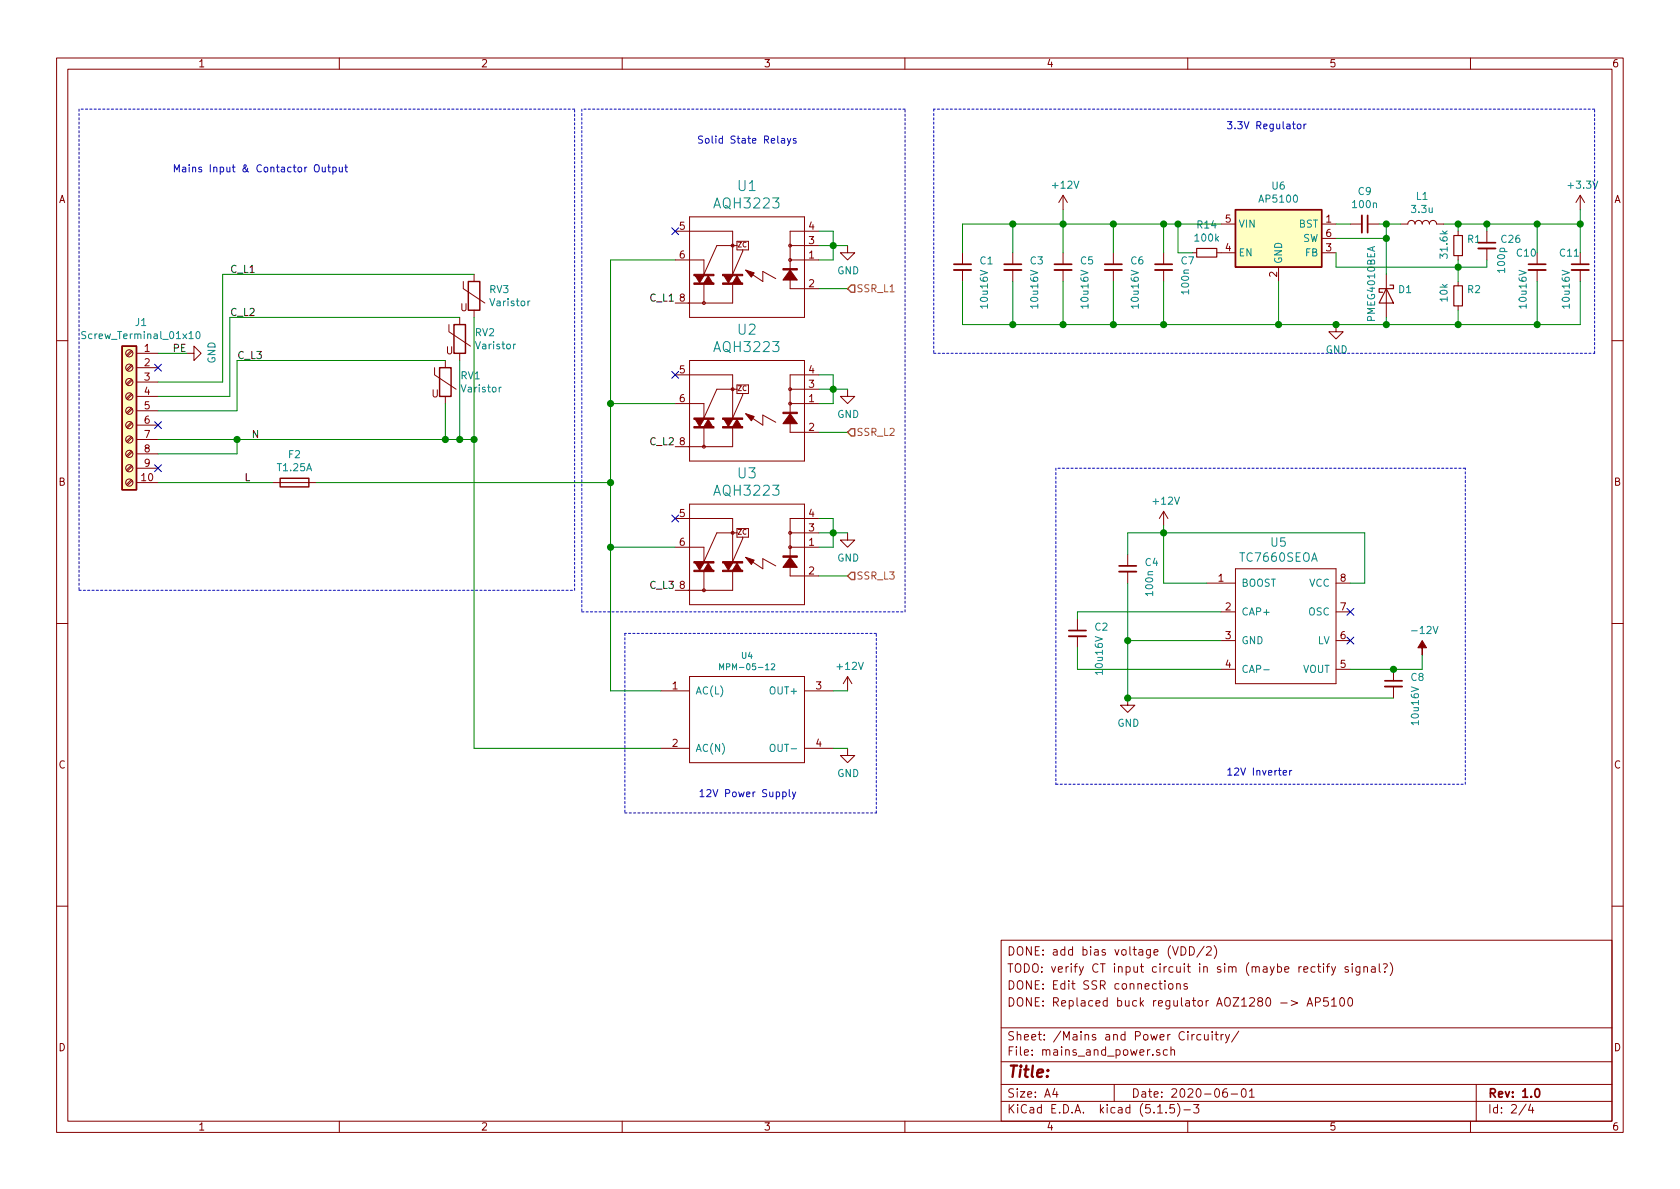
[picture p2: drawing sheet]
EESchema Schematic File Version 4
EELAYER 30 0
EELAYER END
$Descr A4 11693 8268
encoding utf-8
Sheet 2 4
Title ""
Date "2020-06-01"
Rev "1.0"
Comp ""
Comment1 "DONE: Replaced buck regulator AOZ1280 -> AP5100"
Comment2 "DONE: Edit SSR connections"
Comment3 "TODO: verify CT input circuit in sim (maybe rectify signal?)"
Comment4 "DONE: add bias voltage (VDD/2)"
$EndDescr
$Comp
L smartevse:Varistor RV3
U 1 1
P 3300 2050
F 0 "RV3" H 3403 2096 50  0000 L CNN
F 1 "Varistor" H 3403 2005 50  0000 L CNN
F 2 "Varistor:RV_Disc_D15.5mm_W5mm_P7.5mm" V 3230 2050 50  0001 C CNN
F 3 "https://www.tdk-electronics.tdk.com/inf/70/db/var/SIOV_Leaded_StandarD.pdf" H 3300 2050 50  0001 C CNN
F 4 "" H 3300 2050 50  0001 C CNN "Part"
F 5 "871-B72214S0271K551" H 3300 2050 50  0001 C CNN "PartNo"
F 6 "Mouser" H 3300 2050 50  0001 C CNN "Supplier"
	1    3300 2050
	1    0    0    -1  
$EndComp
$Comp
L smartevse:Varistor RV2
U 1 1
P 3200 2350
F 0 "RV2" H 3303 2396 50  0000 L CNN
F 1 "Varistor" H 3303 2305 50  0000 L CNN
F 2 "Varistor:RV_Disc_D15.5mm_W5mm_P7.5mm" V 3130 2350 50  0001 C CNN
F 3 "https://www.tdk-electronics.tdk.com/inf/70/db/var/SIOV_Leaded_StandarD.pdf" H 3200 2350 50  0001 C CNN
F 4 "" H 3200 2350 50  0001 C CNN "Part"
F 5 "871-B72214S0271K551" H 3200 2350 50  0001 C CNN "PartNo"
F 6 "Mouser" H 3200 2350 50  0001 C CNN "Supplier"
	1    3200 2350
	1    0    0    -1  
$EndComp
$Comp
L smartevse:Varistor RV1
U 1 1
P 3100 2650
F 0 "RV1" H 3203 2696 50  0000 L CNN
F 1 "Varistor" H 3203 2605 50  0000 L CNN
F 2 "Varistor:RV_Disc_D15.5mm_W5mm_P7.5mm" V 3030 2650 50  0001 C CNN
F 3 "https://www.tdk-electronics.tdk.com/inf/70/db/var/SIOV_Leaded_StandarD.pdf" H 3100 2650 50  0001 C CNN
F 4 "" H 3100 2650 50  0001 C CNN "Part"
F 5 "871-B72214S0271K551" H 3100 2650 50  0001 C CNN "PartNo"
F 6 "Mouser" H 3100 2650 50  0001 C CNN "Supplier"
	1    3100 2650
	1    0    0    -1  
$EndComp
$Comp
L smartevse:AQH3223 U3
U 1 1
P 5200 3800
F 0 "U3" H 5200 3290 70  0000 C CNN
F 1 "AQH3223" H 5200 3411 70  0000 C CNN
F 2 "smartevse-footprints:DIL07SMD" H 5200 3800 50  0001 C CNN
F 3 "" H 5200 3800 50  0001 C CNN
F 4 "" H 5200 3800 50  0001 C CNN "Part"
F 5 "769-AQH1213AX" H 5200 3800 50  0001 C CNN "PartNo"
F 6 "Mouser" H 5200 3800 50  0001 C CNN "Supplier"
	1    5200 3800
	-1   0    0    1   
$EndComp
$Comp
L smartevse:AQH3223 U2
U 1 1
P 5200 2800
F 0 "U2" H 5200 2290 70  0000 C CNN
F 1 "AQH3223" H 5200 2411 70  0000 C CNN
F 2 "smartevse-footprints:DIL07SMD" H 5200 2800 50  0001 C CNN
F 3 "" H 5200 2800 50  0001 C CNN
F 4 "" H 5200 2800 50  0001 C CNN "Part"
F 5 "769-AQH1213AX" H 5200 2800 50  0001 C CNN "PartNo"
F 6 "Mouser" H 5200 2800 50  0001 C CNN "Supplier"
	1    5200 2800
	-1   0    0    1   
$EndComp
$Comp
L smartevse:AQH3223 U1
U 1 1
P 5200 1800
F 0 "U1" H 5200 1290 70  0000 C CNN
F 1 "AQH3223" H 5200 1411 70  0000 C CNN
F 2 "smartevse-footprints:DIL07SMD" H 5200 1800 50  0001 C CNN
F 3 "" H 5200 1800 50  0001 C CNN
F 4 "" H 5200 1800 50  0001 C CNN "Part"
F 5 "769-AQH1213AX" H 5200 1800 50  0001 C CNN "PartNo"
F 6 "Mouser" H 5200 1800 50  0001 C CNN "Supplier"
	1    5200 1800
	-1   0    0    1   
$EndComp
Wire Wire Line
	5700 1600 5800 1600
Wire Wire Line
	5800 1600 5800 1700
Wire Wire Line
	5800 1800 5700 1800
Wire Wire Line
	5700 1700 5800 1700
Connection ~ 5800 1700
Wire Wire Line
	5800 1700 5800 1800
Wire Wire Line
	5900 1700 5800 1700
$Comp
L power:GND #PWR02
U 1 1
P 5900 1700
F 0 "#PWR02" H 5900 1450 50  0001 C CNN
F 1 "GND" H 5905 1527 50  0000 C CNN
F 2 "" H 5900 1700 50  0001 C CNN
F 3 "" H 5900 1700 50  0001 C CNN
	1    5900 1700
	1    0    0    -1  
$EndComp
Wire Wire Line
	5700 2600 5800 2600
Wire Wire Line
	5800 2600 5800 2700
Wire Wire Line
	5800 2800 5700 2800
Wire Wire Line
	5700 2700 5800 2700
Wire Wire Line
	5700 3600 5800 3600
Wire Wire Line
	5800 3600 5800 3700
Wire Wire Line
	5800 3800 5700 3800
Wire Wire Line
	5700 3700 5800 3700
$Comp
L power:GND #PWR03
U 1 1
P 5900 2700
F 0 "#PWR03" H 5900 2450 50  0001 C CNN
F 1 "GND" H 5905 2527 50  0000 C CNN
F 2 "" H 5900 2700 50  0001 C CNN
F 3 "" H 5900 2700 50  0001 C CNN
	1    5900 2700
	1    0    0    -1  
$EndComp
$Comp
L power:GND #PWR04
U 1 1
P 5900 3700
F 0 "#PWR04" H 5900 3450 50  0001 C CNN
F 1 "GND" H 5905 3527 50  0000 C CNN
F 2 "" H 5900 3700 50  0001 C CNN
F 3 "" H 5900 3700 50  0001 C CNN
	1    5900 3700
	1    0    0    -1  
$EndComp
Wire Wire Line
	5700 3000 5900 3000
Wire Wire Line
	5700 4000 5900 4000
Wire Wire Line
	5700 2000 5900 2000
Wire Wire Line
	4250 1800 4700 1800
NoConn ~ 4700 1600
NoConn ~ 4700 2600
NoConn ~ 4700 3600
Text Notes 4850 1000 0    50   ~ 0
Solid State Relays
Text Notes 1200 1200 0    50   ~ 0
Mains Input & Contactor Output\n
$Comp
L smartevse:MPM-05-12 U4
U 1 1
P 5200 5000
F 0 "U4" H 5200 5447 42  0000 C CNN
F 1 "MPM-05-12" H 5200 5368 42  0000 C CNN
F 2 "Converter_ACDC:Converter_ACDC_MeanWell_IRM-10-xx_THT" H 5200 5000 50  0001 C CNN
F 3 "https://www.meanwell.com/webapp/product/search.aspx?prod=MPM-05" H 5200 5000 50  0001 C CNN
F 4 "" H 5200 5000 50  0001 C CNN "Part"
F 5 "709-IRM10-12" H 5200 5000 50  0001 C CNN "PartNo"
F 6 "Mouser" H 5200 5000 50  0001 C CNN "Supplier"
	1    5200 5000
	1    0    0    -1  
$EndComp
Wire Wire Line
	3300 5200 4600 5200
Text Label 4700 2100 2    50   ~ 0
C_L1
Text Label 4700 3100 2    50   ~ 0
C_L2
Text Label 4700 4100 2    50   ~ 0
C_L3
Wire Wire Line
	5900 5200 5800 5200
$Comp
L power:GND #PWR06
U 1 1
P 5900 5200
F 0 "#PWR06" H 5900 4950 50  0001 C CNN
F 1 "GND" H 5905 5027 50  0000 C CNN
F 2 "" H 5900 5200 50  0001 C CNN
F 3 "" H 5900 5200 50  0001 C CNN
	1    5900 5200
	1    0    0    -1  
$EndComp
$Comp
L power:+12V #PWR05
U 1 1
P 5900 4800
F 0 "#PWR05" H 5900 4650 50  0001 C CNN
F 1 "+12V" H 5915 4973 50  0000 C CNN
F 2 "" H 5900 4800 50  0001 C CNN
F 3 "" H 5900 4800 50  0001 C CNN
	1    5900 4800
	1    0    0    -1  
$EndComp
Wire Wire Line
	5900 4800 5800 4800
Text Notes 5550 5550 2    50   ~ 0
12V Power Supply
$Comp
L Device:C_Small C1
U 1 1
P 6700 1850
F 0 "C1" H 6815 1896 50  0000 L CNN
F 1 "10u16V" V 6850 1550 50  0000 L CNN
F 2 "Capacitor_SMD:C_0805_2012Metric_Pad1.15x1.40mm_HandSolder" H 6738 1700 50  0001 C CNN
F 3 "~" H 6700 1850 50  0001 C CNN
F 4 "" H 6700 1850 50  0001 C CNN "Part"
F 5 "963-EMK212ABJ106MG-T" H 6700 1850 50  0001 C CNN "PartNo"
F 6 "Mouser" H 6700 1850 50  0001 C CNN "Supplier"
	1    6700 1850
	1    0    0    -1  
$EndComp
$Comp
L Device:C_Small C3
U 1 1
P 7050 1850
F 0 "C3" H 7165 1896 50  0000 L CNN
F 1 "10u16V" V 7200 1550 50  0000 L CNN
F 2 "Capacitor_SMD:C_0805_2012Metric_Pad1.15x1.40mm_HandSolder" H 7088 1700 50  0001 C CNN
F 3 "~" H 7050 1850 50  0001 C CNN
F 4 "" H 7050 1850 50  0001 C CNN "Part"
F 5 "963-EMK212ABJ106MG-T" H 7050 1850 50  0001 C CNN "PartNo"
F 6 "Mouser" H 7050 1850 50  0001 C CNN "Supplier"
	1    7050 1850
	1    0    0    -1  
$EndComp
$Comp
L Device:C_Small C5
U 1 1
P 7400 1850
F 0 "C5" H 7515 1896 50  0000 L CNN
F 1 "10u16V" V 7550 1550 50  0000 L CNN
F 2 "Capacitor_SMD:C_0805_2012Metric_Pad1.15x1.40mm_HandSolder" H 7438 1700 50  0001 C CNN
F 3 "~" H 7400 1850 50  0001 C CNN
F 4 "" H 7400 1850 50  0001 C CNN "Part"
F 5 "963-EMK212ABJ106MG-T" H 7400 1850 50  0001 C CNN "PartNo"
F 6 "Mouser" H 7400 1850 50  0001 C CNN "Supplier"
	1    7400 1850
	1    0    0    -1  
$EndComp
$Comp
L Device:C_Small C6
U 1 1
P 7750 1850
F 0 "C6" H 7865 1896 50  0000 L CNN
F 1 "10u16V" V 7900 1550 50  0000 L CNN
F 2 "Capacitor_SMD:C_0805_2012Metric_Pad1.15x1.40mm_HandSolder" H 7788 1700 50  0001 C CNN
F 3 "~" H 7750 1850 50  0001 C CNN
F 4 "" H 7750 1850 50  0001 C CNN "Part"
F 5 "963-EMK212ABJ106MG-T" H 7750 1850 50  0001 C CNN "PartNo"
F 6 "Mouser" H 7750 1850 50  0001 C CNN "Supplier"
	1    7750 1850
	1    0    0    -1  
$EndComp
$Comp
L Device:C_Small C7
U 1 1
P 8100 1850
F 0 "C7" H 8215 1896 50  0000 L CNN
F 1 "100n" V 8250 1650 50  0000 L CNN
F 2 "Capacitor_SMD:C_0805_2012Metric_Pad1.15x1.40mm_HandSolder" H 8138 1700 50  0001 C CNN
F 3 "~" H 8100 1850 50  0001 C CNN
F 4 "" H 8100 1850 50  0001 C CNN "Part"
F 5 "963-EMF212B7104KGHT " H 8100 1850 50  0001 C CNN "PartNo"
F 6 "Mouser" H 8100 1850 50  0001 C CNN "Supplier"
	1    8100 1850
	1    0    0    -1  
$EndComp
Wire Wire Line
	6700 1550 7050 1550
Connection ~ 7750 1550
Wire Wire Line
	7750 1550 8100 1550
Connection ~ 7400 1550
Wire Wire Line
	7400 1550 7750 1550
Connection ~ 7050 1550
Wire Wire Line
	7050 1550 7400 1550
Wire Wire Line
	6700 2250 7050 2250
Wire Wire Line
	7050 2250 7400 2250
Connection ~ 7050 2250
Wire Wire Line
	7400 2250 7750 2250
Connection ~ 7400 2250
Wire Wire Line
	7750 2250 8100 2250
Connection ~ 7750 2250
Connection ~ 8100 1550
Wire Wire Line
	8900 1950 8900 2250
Wire Wire Line
	8900 2250 8100 2250
Connection ~ 8100 2250
$Comp
L Device:C_Small C9
U 1 1
P 9500 1550
F 0 "C9" V 9271 1550 50  0000 C CNN
F 1 "100n" V 9362 1550 50  0000 C CNN
F 2 "Capacitor_SMD:C_0805_2012Metric_Pad1.15x1.40mm_HandSolder" H 9500 1550 50  0001 C CNN
F 3 "~" H 9500 1550 50  0001 C CNN
F 4 "" H 9500 1550 50  0001 C CNN "Part"
F 5 "963-EMF212B7104KGHT " H 9500 1550 50  0001 C CNN "PartNo"
F 6 "Mouser" H 9500 1550 50  0001 C CNN "Supplier"
	1    9500 1550
	0    1    1    0   
$EndComp
Wire Wire Line
	9400 1550 9300 1550
Wire Wire Line
	9300 1650 9650 1650
Wire Wire Line
	9650 1650 9650 1550
Wire Wire Line
	9650 1550 9600 1550
Wire Wire Line
	9650 1650 9650 1900
Connection ~ 9650 1650
$Comp
L Diode:PMEG4050EP D1
U 1 1
P 9650 2050
F 0 "D1" V 9604 2129 50  0000 L CNN
F 1 "PMEG4010BEA" H 9300 1950 50  0000 L CNN
F 2 "Diode_SMD:D_SOD-323_HandSoldering" H 9650 1875 50  0001 C CNN
F 3 "https://assets.nexperia.com/documents/data-sheet/PMEG4050EP.pdf" H 9650 2050 50  0001 C CNN
F 4 "" H 9650 2050 50  0001 C CNN "Part"
F 5 "771-PMEG4010BEA,135" H 9650 2050 50  0001 C CNN "PartNo"
F 6 "Mouser" H 9650 2050 50  0001 C CNN "Supplier"
	1    9650 2050
	0    1    1    0   
$EndComp
Wire Wire Line
	9650 2200 9650 2250
Wire Wire Line
	9650 2250 9300 2250
Connection ~ 8900 2250
Wire Wire Line
	10150 2250 10150 2150
$Comp
L Device:R_Small R2
U 1 1
P 10150 2050
F 0 "R2" H 10209 2096 50  0000 L CNN
F 1 "10k" V 10050 2000 50  0000 L CNN
F 2 "Resistor_SMD:R_0603_1608Metric_Pad1.05x0.95mm_HandSolder" H 10150 2050 50  0001 C CNN
F 3 "~" H 10150 2050 50  0001 C CNN
F 4 "" H 10150 2050 50  0001 C CNN "Part"
F 5 "594-MCT06030C1002FP5 " H 10150 2050 50  0001 C CNN "PartNo"
F 6 "Mouser" H 10150 2050 50  0001 C CNN "Supplier"
	1    10150 2050
	1    0    0    -1  
$EndComp
$Comp
L Device:R_Small R1
U 1 1
P 10150 1700
F 0 "R1" H 10209 1746 50  0000 L CNN
F 1 "31.6k" V 10050 1600 50  0000 L CNN
F 2 "Resistor_SMD:R_0603_1608Metric_Pad1.05x0.95mm_HandSolder" H 10150 1700 50  0001 C CNN
F 3 "~" H 10150 1700 50  0001 C CNN
F 4 "" H 10150 1700 50  0001 C CNN "Part"
F 5 "594-MCT06030C3162FP5" H 10150 1700 50  0001 C CNN "PartNo"
F 6 "Mouser" H 10150 1700 50  0001 C CNN "Supplier"
	1    10150 1700
	1    0    0    -1  
$EndComp
Wire Wire Line
	9650 2250 10150 2250
Connection ~ 9650 2250
$Comp
L Device:L L1
U 1 1
P 9900 1550
F 0 "L1" V 10090 1550 50  0000 C CNN
F 1 "3.3u" V 9999 1550 50  0000 C CNN
F 2 "Inductor_SMD:L_1210_3225Metric_Pad1.42x2.65mm_HandSolder" H 9900 1550 50  0001 C CNN
F 3 "https://product.tdk.com/info/en/catalog/datasheets/inductor_commercial_standard_mlf1608_en.pdf" H 9900 1550 50  0001 C CNN
F 4 "" H 9900 1550 50  0001 C CNN "Part"
F 5 "810-MLF1608A3R3J " H 9900 1550 50  0001 C CNN "PartNo"
F 6 "Mouser" H 9900 1550 50  0001 C CNN "Supplier"
	1    9900 1550
	0    -1   -1   0   
$EndComp
Wire Wire Line
	9750 1550 9650 1550
Connection ~ 9650 1550
Wire Wire Line
	9300 1750 9300 1850
Wire Wire Line
	9300 1850 10150 1850
Connection ~ 10150 1850
Wire Wire Line
	10150 1850 10150 1950
Wire Wire Line
	10050 1550 10150 1550
$Comp
L Device:C_Small C10
U 1 1
P 10700 1850
F 0 "C10" H 10550 1950 50  0000 L CNN
F 1 "10u16V" V 10600 1550 50  0000 L CNN
F 2 "Capacitor_SMD:C_0805_2012Metric_Pad1.15x1.40mm_HandSolder" H 10738 1700 50  0001 C CNN
F 3 "~" H 10700 1850 50  0001 C CNN
F 4 "" H 10700 1850 50  0001 C CNN "Part"
F 5 "963-EMK212ABJ106MG-T" H 10700 1850 50  0001 C CNN "PartNo"
F 6 "Mouser" H 10700 1850 50  0001 C CNN "Supplier"
	1    10700 1850
	1    0    0    -1  
$EndComp
$Comp
L Device:C_Small C11
U 1 1
P 11000 1850
F 0 "C11" H 10850 1950 50  0000 L CNN
F 1 "10u16V" V 10900 1550 50  0000 L CNN
F 2 "Capacitor_SMD:C_0805_2012Metric_Pad1.15x1.40mm_HandSolder" H 11038 1700 50  0001 C CNN
F 3 "~" H 11000 1850 50  0001 C CNN
F 4 "" H 11000 1850 50  0001 C CNN "Part"
F 5 "963-EMK212ABJ106MG-T" H 11000 1850 50  0001 C CNN "PartNo"
F 6 "Mouser" H 11000 1850 50  0001 C CNN "Supplier"
	1    11000 1850
	1    0    0    -1  
$EndComp
Connection ~ 10700 2250
Wire Wire Line
	10700 2250 11000 2250
Connection ~ 10700 1550
Wire Wire Line
	10700 1550 11000 1550
Wire Wire Line
	11000 1550 11000 1450
Connection ~ 11000 1550
$Comp
L power:+3.3V #PWR012
U 1 1
P 11000 1450
F 0 "#PWR012" H 11000 1300 50  0001 C CNN
F 1 "+3.3V" H 11015 1623 50  0000 C CNN
F 2 "" H 11000 1450 50  0001 C CNN
F 3 "" H 11000 1450 50  0001 C CNN
	1    11000 1450
	1    0    0    -1  
$EndComp
$Comp
L power:+12V #PWR08
U 1 1
P 7400 1450
F 0 "#PWR08" H 7400 1300 50  0001 C CNN
F 1 "+12V" H 7415 1623 50  0000 C CNN
F 2 "" H 7400 1450 50  0001 C CNN
F 3 "" H 7400 1450 50  0001 C CNN
	1    7400 1450
	1    0    0    -1  
$EndComp
Wire Wire Line
	7400 1450 7400 1550
Text Notes 9100 900  2    50   ~ 0
3.3V Regulator
$Comp
L smartevse:ICL7660 U5
U 1 1
P 8900 4350
F 0 "U5" H 8900 4936 59  0000 C CNN
F 1 "TC7660SEOA" H 8900 4831 59  0000 C CNN
F 2 "Package_SO:SOIC-8_3.9x4.9mm_P1.27mm" H 8900 4350 50  0001 C CNN
F 3 "https://www.mouser.de/datasheet/2/268/21467B-1180369.pdf" H 8900 4350 50  0001 C CNN
F 4 "" H 8900 4350 50  0001 C CNN "Part"
F 5 "579-TC7660SEOA" H 8900 4350 50  0001 C CNN "PartNo"
F 6 "Mouser" H 8900 4350 50  0001 C CNN "Supplier"
	1    8900 4350
	1    0    0    -1  
$EndComp
Wire Wire Line
	8400 4050 8100 4050
$Comp
L power:+12V #PWR09
U 1 1
P 8100 3650
F 0 "#PWR09" H 8100 3500 50  0001 C CNN
F 1 "+12V" H 8115 3823 50  0000 C CNN
F 2 "" H 8100 3650 50  0001 C CNN
F 3 "" H 8100 3650 50  0001 C CNN
	1    8100 3650
	1    0    0    -1  
$EndComp
Wire Wire Line
	8100 4050 8100 3700
Wire Wire Line
	8100 3700 9500 3700
Wire Wire Line
	9500 3700 9500 4050
Wire Wire Line
	9500 4050 9400 4050
Connection ~ 8100 3700
Wire Wire Line
	8100 3700 8100 3650
$Comp
L Device:C_Small C4
U 1 1
P 7850 3950
F 0 "C4" H 7965 3996 50  0000 L CNN
F 1 "100n" V 8000 3750 50  0000 L CNN
F 2 "Capacitor_SMD:C_0805_2012Metric_Pad1.15x1.40mm_HandSolder" H 7888 3800 50  0001 C CNN
F 3 "~" H 7850 3950 50  0001 C CNN
F 4 "" H 7850 3950 50  0001 C CNN "Part"
F 5 "963-EMF212B7104KGHT " H 7850 3950 50  0001 C CNN "PartNo"
F 6 "Mouser" H 7850 3950 50  0001 C CNN "Supplier"
	1    7850 3950
	1    0    0    -1  
$EndComp
$Comp
L Device:C_Small C2
U 1 1
P 7500 4400
F 0 "C2" H 7615 4446 50  0000 L CNN
F 1 "10u16V" V 7650 4100 50  0000 L CNN
F 2 "Capacitor_SMD:C_0805_2012Metric_Pad1.15x1.40mm_HandSolder" H 7538 4250 50  0001 C CNN
F 3 "~" H 7500 4400 50  0001 C CNN
F 4 "" H 7500 4400 50  0001 C CNN "Part"
F 5 "963-EMK212ABJ106MG-T" H 7500 4400 50  0001 C CNN "PartNo"
F 6 "Mouser" H 7500 4400 50  0001 C CNN "Supplier"
	1    7500 4400
	1    0    0    -1  
$EndComp
Wire Wire Line
	7500 4250 8500 4250
Wire Wire Line
	7850 4450 8500 4450
$Comp
L Device:C_Small C8
U 1 1
P 9700 4750
F 0 "C8" H 9815 4796 50  0000 L CNN
F 1 "10u16V" V 9850 4450 50  0000 L CNN
F 2 "Capacitor_SMD:C_0805_2012Metric_Pad1.15x1.40mm_HandSolder" H 9738 4600 50  0001 C CNN
F 3 "~" H 9700 4750 50  0001 C CNN
F 4 "" H 9700 4750 50  0001 C CNN "Part"
F 5 "963-EMK212ABJ106MG-T" H 9700 4750 50  0001 C CNN "PartNo"
F 6 "Mouser" H 9700 4750 50  0001 C CNN "Supplier"
	1    9700 4750
	1    0    0    -1  
$EndComp
Wire Wire Line
	9700 4650 9400 4650
Wire Wire Line
	9700 4850 7850 4850
Wire Wire Line
	7850 4850 7850 4450
Connection ~ 7850 4450
Wire Wire Line
	6700 1550 6700 1750
Wire Wire Line
	6700 1950 6700 2250
Wire Wire Line
	7050 1950 7050 2250
Wire Wire Line
	7050 1550 7050 1750
Wire Wire Line
	7400 1550 7400 1750
Wire Wire Line
	7400 1950 7400 2250
Wire Wire Line
	7750 1550 7750 1750
Wire Wire Line
	7750 1950 7750 2250
Wire Wire Line
	8100 1950 8100 2250
Wire Wire Line
	8100 1550 8100 1750
Wire Wire Line
	10700 1550 10700 1750
Wire Wire Line
	11000 1550 11000 1750
Wire Wire Line
	11000 1950 11000 2250
Wire Wire Line
	10700 1950 10700 2250
Wire Wire Line
	7850 4050 7850 4450
Wire Wire Line
	7500 4500 7500 4650
Wire Wire Line
	7500 4250 7500 4300
$Comp
L power:GND #PWR011
U 1 1
P 9300 2250
F 0 "#PWR011" H 9300 2000 50  0001 C CNN
F 1 "GND" H 9305 2077 50  0000 C CNN
F 2 "" H 9300 2250 50  0001 C CNN
F 3 "" H 9300 2250 50  0001 C CNN
	1    9300 2250
	1    0    0    -1  
$EndComp
Connection ~ 9300 2250
Wire Wire Line
	9300 2250 8900 2250
$Comp
L power:GND #PWR07
U 1 1
P 7850 4850
F 0 "#PWR07" H 7850 4600 50  0001 C CNN
F 1 "GND" H 7855 4677 50  0000 C CNN
F 2 "" H 7850 4850 50  0001 C CNN
F 3 "" H 7850 4850 50  0001 C CNN
	1    7850 4850
	1    0    0    -1  
$EndComp
Connection ~ 7850 4850
Wire Wire Line
	9700 4650 9900 4650
Wire Wire Line
	9900 4650 9900 4550
Connection ~ 9700 4650
$Comp
L power:-12V #PWR010
U 1 1
P 9900 4550
F 0 "#PWR010" H 9900 4650 50  0001 C CNN
F 1 "-12V" H 9915 4723 50  0000 C CNN
F 2 "" H 9900 4550 50  0001 C CNN
F 3 "" H 9900 4550 50  0001 C CNN
	1    9900 4550
	1    0    0    -1  
$EndComp
Wire Wire Line
	7500 4650 8500 4650
NoConn ~ 9400 4250
NoConn ~ 9400 4450
Text Notes 9000 5400 2    50   ~ 0
12V Inverter\n
$Comp
L smartevse:Screw_Terminal_01x10 J1
U 1 1
P 900 2850
F 0 "J1" H 818 3467 50  0000 C CNN
F 1 "Screw_Terminal_01x10" H 818 3376 50  0000 C CNN
F 2 "atmevse-footprints:CUI_TB005-762-10GR" H 900 2850 50  0001 C CNN
F 3 "https://www.phoenixcontact.com/online/portal/us?uri=pxc-oc-itemdetail:pid=1707111&library=usen&pdfmode=direct&pdflanguage=en" H 900 2850 50  0001 C CNN
F 4 "" H 900 2850 50  0001 C CNN "Part"
F 5 "Mouser" H 900 2850 50  0001 C CNN "Supplier"
F 6 "490-TB005-762-10BE" H 900 2850 50  0001 C CNN "PartNo"
	1    900  2850
	-1   0    0    -1  
$EndComp
NoConn ~ 1100 2550
Wire Notes Line
	550  750  550  4100
Wire Notes Line
	550  4100 4000 4100
Wire Notes Line
	4000 4100 4000 750 
Wire Notes Line
	4000 750  550  750 
Wire Notes Line
	4050 750  4050 4250
Wire Notes Line
	4050 4250 6300 4250
Wire Notes Line
	6300 4250 6300 750 
Wire Notes Line
	6300 750  4050 750 
Wire Notes Line
	4350 4400 4350 5650
Wire Notes Line
	4350 5650 6100 5650
Wire Notes Line
	6100 5650 6100 4400
Wire Notes Line
	6100 4400 4350 4400
Wire Notes Line
	7350 3250 7350 5450
Wire Notes Line
	7350 5450 10200 5450
Wire Notes Line
	10200 5450 10200 3250
Wire Notes Line
	10200 3250 7350 3250
Wire Notes Line
	6500 750  6500 2450
Wire Notes Line
	6500 2450 11100 2450
Wire Notes Line
	11100 2450 11100 750 
Wire Notes Line
	11100 750  6500 750 
Connection ~ 5800 2700
Wire Wire Line
	5800 2700 5800 2800
Wire Wire Line
	5800 2700 5900 2700
Connection ~ 5800 3700
Wire Wire Line
	5800 3700 5800 3800
Wire Wire Line
	5800 3700 5900 3700
Text HLabel 5900 2000 2    50   Input ~ 0
SSR_L1
Text HLabel 5900 3000 2    50   Input ~ 0
SSR_L2
Text HLabel 5900 4000 2    50   Input ~ 0
SSR_L3
Wire Wire Line
	1100 2650 1550 2650
Wire Wire Line
	1550 2650 1550 1900
Wire Wire Line
	1550 1900 3300 1900
Text Label 1200 2450 0    50   ~ 0
PE
Text Label 1600 1900 0    50   ~ 0
C_L1
Wire Wire Line
	1600 2200 1600 2750
Wire Wire Line
	1600 2750 1100 2750
Wire Wire Line
	1600 2200 3200 2200
Text Label 1600 2200 0    50   ~ 0
C_L2
Wire Wire Line
	1100 2850 1650 2850
Wire Wire Line
	1650 2850 1650 2500
Wire Wire Line
	1650 2500 3100 2500
Text Label 1650 2500 0    50   ~ 0
C_L3
Text Label 1750 3050 0    50   ~ 0
N
Wire Wire Line
	3300 2200 3300 3050
Connection ~ 3300 3050
Wire Wire Line
	3300 3050 3300 5200
Wire Wire Line
	3200 2500 3200 3050
Connection ~ 3200 3050
Wire Wire Line
	3200 3050 3300 3050
Wire Wire Line
	3100 2800 3100 3050
Connection ~ 3100 3050
Wire Wire Line
	3100 3050 3200 3050
$Comp
L power:GND #PWR01
U 1 1
P 1300 2450
F 0 "#PWR01" H 1300 2200 50  0001 C CNN
F 1 "GND" H 1305 2277 50  0000 C CNN
F 2 "" H 1300 2450 50  0001 C CNN
F 3 "" H 1300 2450 50  0001 C CNN
	1    1300 2450
	0    -1   -1   0   
$EndComp
Wire Wire Line
	1100 2450 1300 2450
Wire Wire Line
	4250 3800 4700 3800
Wire Wire Line
	4250 2800 4700 2800
Connection ~ 4250 2800
Wire Wire Line
	4250 2800 4250 1800
Wire Wire Line
	4250 3800 4250 4800
Connection ~ 4250 3800
Wire Wire Line
	4250 4800 4600 4800
Wire Wire Line
	4250 2800 4250 3350
Wire Wire Line
	1100 3350 1900 3350
Connection ~ 4250 3350
Wire Wire Line
	4250 3350 4250 3800
Text Label 1700 3350 0    50   ~ 0
L
NoConn ~ 1100 3250
$Comp
L smartevse:FuseT1.25 F2
U 1 1
P 2050 3350
F 0 "F2" V 1853 3350 50  0000 C CNN
F 1 "T1.25A" V 1944 3350 50  0000 C CNN
F 2 "smartevse-footprints:TE5" V 1980 3350 50  0001 C CNN
F 3 "https://www.mouser.de/datasheet/2/240/Littelfuse_Fuse_392_Datasheet.pdf-795005.pdf" H 2050 3350 50  0001 C CNN
F 4 "" H 2050 3350 50  0001 C CNN "Part"
F 5 "576-3921125000" H 2050 3350 50  0001 C CNN "PartNo"
F 6 "Mouser" H 2050 3350 50  0001 C CNN "Supplier"
	1    2050 3350
	0    1    1    0   
$EndComp
Wire Wire Line
	2200 3350 4250 3350
Wire Wire Line
	7850 3850 7850 3700
Wire Wire Line
	7850 3700 8100 3700
$Comp
L smartevse:AP5100 U6
U 1 1
P 8900 1650
F 0 "U6" H 8900 2017 50  0000 C CNN
F 1 "AP5100" H 8900 1926 50  0000 C CNN
F 2 "Package_TO_SOT_SMD:SOT-23-6" H 9600 1400 50  0001 C CNN
F 3 "https://www.mouser.de/datasheet/2/115/AP5100-82364.pdf" H 8650 1400 50  0001 C CNN
F 4 "Mouser" H 8900 1650 50  0001 C CNN "Supplier"
F 5 "621-AP5100WG-7" H 8900 1650 50  0001 C CNN "PartNo"
	1    8900 1650
	1    0    0    -1  
$EndComp
Wire Wire Line
	10150 1800 10150 1850
Wire Wire Line
	10150 1600 10150 1550
Wire Wire Line
	8100 1550 8200 1550
$Comp
L Device:R_Small R14
U 1 1
P 8400 1750
F 0 "R14" V 8204 1750 50  0000 C CNN
F 1 "100k" V 8295 1750 50  0000 C CNN
F 2 "Resistor_SMD:R_0603_1608Metric_Pad1.05x0.95mm_HandSolder" H 8400 1750 50  0001 C CNN
F 3 "~" H 8400 1750 50  0001 C CNN
F 4 "Mouser" H 8400 1750 50  0001 C CNN "Supplier"
F 5 "594-MCT06030C1003FP5 " H 8400 1750 50  0001 C CNN "PartNo"
	1    8400 1750
	0    1    1    0   
$EndComp
Wire Wire Line
	8300 1750 8200 1750
Wire Wire Line
	8200 1750 8200 1550
Connection ~ 8200 1550
Wire Wire Line
	8200 1550 8500 1550
Wire Wire Line
	10150 1550 10350 1550
Connection ~ 10150 1550
Wire Wire Line
	10150 2250 10700 2250
Connection ~ 10150 2250
$Comp
L Device:C_Small C26
U 1 1
P 10350 1700
F 0 "C26" H 10442 1746 50  0000 L CNN
F 1 "100p" V 10450 1500 50  0000 L CNN
F 2 "Capacitor_SMD:C_0805_2012Metric_Pad1.15x1.40mm_HandSolder" H 10350 1700 50  0001 C CNN
F 3 "~" H 10350 1700 50  0001 C CNN
F 4 "Mouser" H 10350 1700 50  0001 C CNN "Supplier"
F 5 "77-VJ0805Y101KXACBC " H 10350 1700 50  0001 C CNN "PartNo"
	1    10350 1700
	1    0    0    -1  
$EndComp
Wire Wire Line
	10350 1600 10350 1550
Connection ~ 10350 1550
Wire Wire Line
	10350 1550 10700 1550
Wire Wire Line
	10350 1800 10350 1850
Wire Wire Line
	10350 1850 10150 1850
Wire Wire Line
	1100 3050 1650 3050
Wire Wire Line
	1100 3150 1650 3150
Wire Wire Line
	1650 3150 1650 3050
Connection ~ 1650 3050
Wire Wire Line
	1650 3050 3100 3050
NoConn ~ 1100 2950
$EndSCHEMATC
